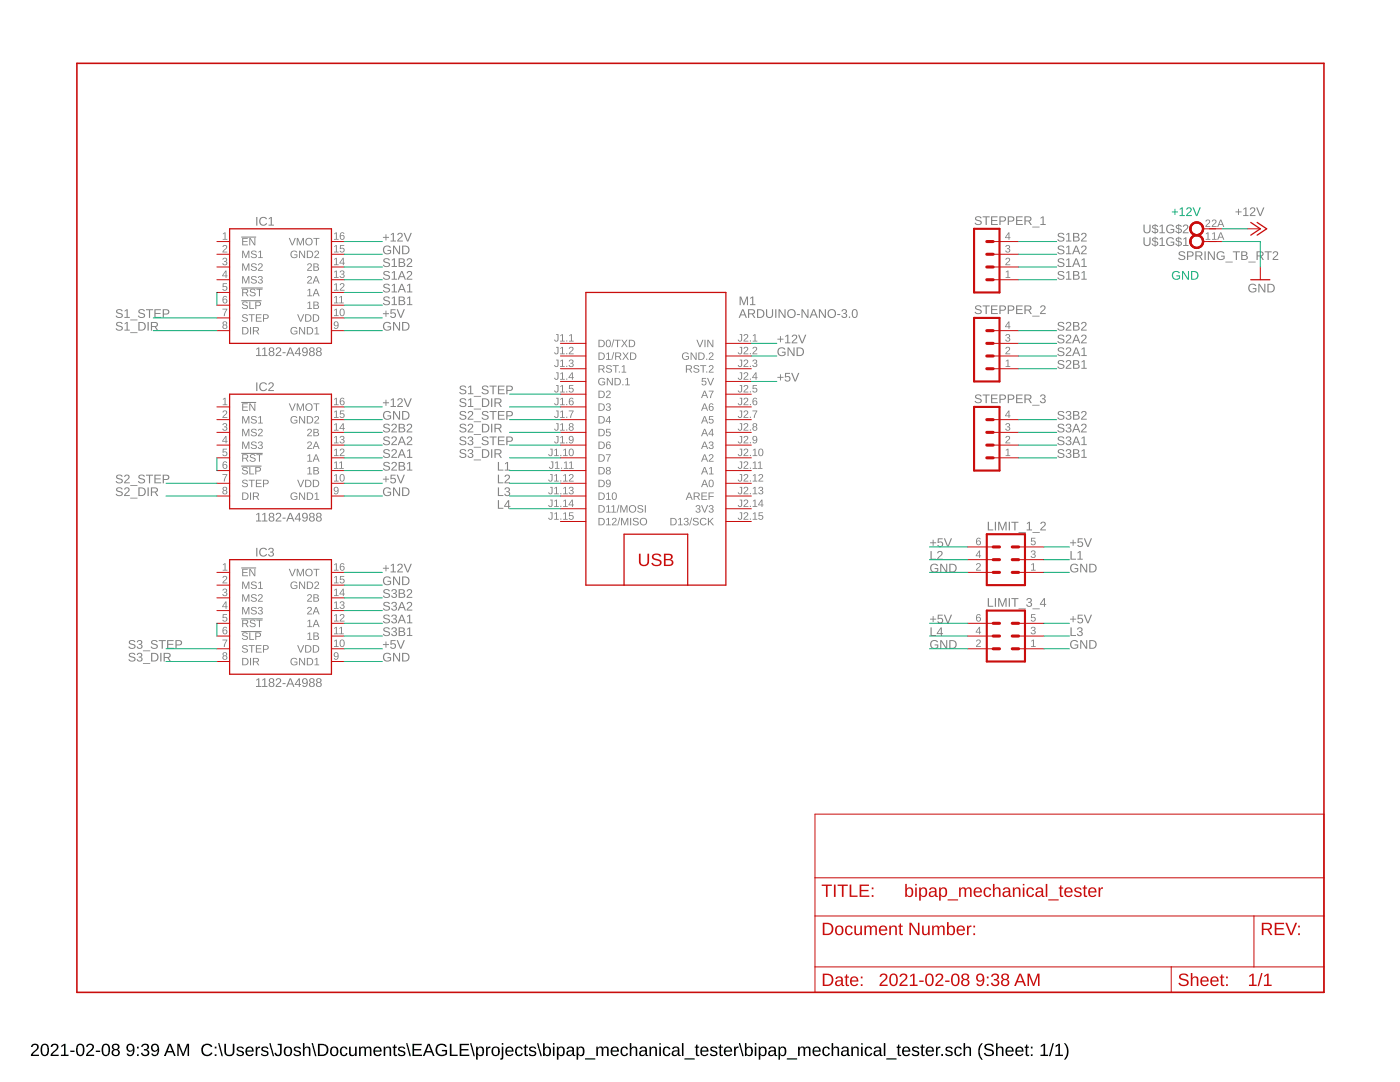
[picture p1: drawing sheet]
<?xml version="1.0" encoding="utf-8"?>
<!DOCTYPE eagle SYSTEM "eagle.dtd">
<!--
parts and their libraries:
diy-modules: Released under the Creative Commons Attribution 4.0 International License: http://creativecommons.org/licenses/by/4.0
-->
<eagle version="9.6.2">
<drawing>
<settings>
<setting alwaysvectorfont="no"/>
<setting verticaltext="up"/>
</settings>
<grid distance="0.1" unitdist="inch" unit="inch" style="lines" multiple="1" display="no" altdistance="0.01" altunitdist="inch" altunit="inch"/>
<schematic xreflabel="%F%N/%S.%C%R" xrefpart="/%S.%C%R">
<libraries>
<library name="frames">
<symbols>
<symbol name="LETTER_L">
<frame x1="0" y1="0" x2="248.92" y2="185.42" columns="12" rows="17" layer="94" border-left="no" border-top="no" border-right="no" border-bottom="no"/>
</symbol>
<symbol name="DOCFIELD">
<wire x1="0" y1="0" x2="71.12" y2="0" width="0.1016" layer="94"/>
<wire x1="101.6" y1="15.24" x2="87.63" y2="15.24" width="0.1016" layer="94"/>
<wire x1="0" y1="0" x2="0" y2="5.08" width="0.1016" layer="94"/>
<wire x1="0" y1="5.08" x2="71.12" y2="5.08" width="0.1016" layer="94"/>
<wire x1="0" y1="5.08" x2="0" y2="15.24" width="0.1016" layer="94"/>
<wire x1="101.6" y1="15.24" x2="101.6" y2="5.08" width="0.1016" layer="94"/>
<wire x1="71.12" y1="5.08" x2="71.12" y2="0" width="0.1016" layer="94"/>
<wire x1="71.12" y1="5.08" x2="87.63" y2="5.08" width="0.1016" layer="94"/>
<wire x1="71.12" y1="0" x2="101.6" y2="0" width="0.1016" layer="94"/>
<wire x1="87.63" y1="15.24" x2="87.63" y2="5.08" width="0.1016" layer="94"/>
<wire x1="87.63" y1="15.24" x2="0" y2="15.24" width="0.1016" layer="94"/>
<wire x1="87.63" y1="5.08" x2="101.6" y2="5.08" width="0.1016" layer="94"/>
<wire x1="101.6" y1="5.08" x2="101.6" y2="0" width="0.1016" layer="94"/>
<wire x1="0" y1="15.24" x2="0" y2="22.86" width="0.1016" layer="94"/>
<wire x1="101.6" y1="35.56" x2="0" y2="35.56" width="0.1016" layer="94"/>
<wire x1="101.6" y1="35.56" x2="101.6" y2="22.86" width="0.1016" layer="94"/>
<wire x1="0" y1="22.86" x2="101.6" y2="22.86" width="0.1016" layer="94"/>
<wire x1="0" y1="22.86" x2="0" y2="35.56" width="0.1016" layer="94"/>
<wire x1="101.6" y1="22.86" x2="101.6" y2="15.24" width="0.1016" layer="94"/>
<text x="1.27" y="1.27" size="2.54" layer="94">Date:</text>
<text x="12.7" y="1.27" size="2.54" layer="94">&gt;LAST_DATE_TIME</text>
<text x="72.39" y="1.27" size="2.54" layer="94">Sheet:</text>
<text x="86.36" y="1.27" size="2.54" layer="94">&gt;SHEET</text>
<text x="88.9" y="11.43" size="2.54" layer="94">REV:</text>
<text x="1.27" y="19.05" size="2.54" layer="94">TITLE:</text>
<text x="1.27" y="11.43" size="2.54" layer="94">Document Number:</text>
<text x="17.78" y="19.05" size="2.54" layer="94">&gt;DRAWING_NAME</text>
</symbol>
</symbols>
<devicesets>
<deviceset name="LETTER_L" prefix="FRAME" uservalue="yes">
<gates>
<gate name="G$1" symbol="LETTER_L" x="0" y="0"/>
<gate name="G$2" symbol="DOCFIELD" x="147.32" y="0" addlevel="must"/>
</gates>
<devices>
<device name="">
<technologies>
<technology name=""/>
</technologies>
</device>
</devices>
</deviceset>
</devicesets>
</library>
<library name="diy-modules">
<symbols>
<symbol name="ARDUINO-NANO-3.0">
<pin name="D0/TXD" x="-20.32" y="17.78" length="middle"/>
<pin name="D1/RXD" x="-20.32" y="15.24" length="middle"/>
<pin name="RST.1" x="-20.32" y="12.7" length="middle"/>
<pin name="GND.1" x="-20.32" y="10.16" length="middle" direction="pwr"/>
<pin name="D2" x="-20.32" y="7.62" length="middle"/>
<pin name="D3" x="-20.32" y="5.08" length="middle"/>
<pin name="D4" x="-20.32" y="2.54" length="middle"/>
<pin name="D5" x="-20.32" y="0" length="middle"/>
<pin name="D6" x="-20.32" y="-2.54" length="middle"/>
<pin name="D7" x="-20.32" y="-5.08" length="middle"/>
<pin name="D8" x="-20.32" y="-7.62" length="middle"/>
<pin name="D9" x="-20.32" y="-10.16" length="middle"/>
<pin name="D10" x="-20.32" y="-12.7" length="middle"/>
<pin name="D11/MOSI" x="-20.32" y="-15.24" length="middle"/>
<pin name="D12/MISO" x="-20.32" y="-17.78" length="middle"/>
<pin name="VIN" x="17.78" y="17.78" length="middle" direction="pwr" rot="R180"/>
<pin name="GND.2" x="17.78" y="15.24" length="middle" direction="pwr" rot="R180"/>
<pin name="RST.2" x="17.78" y="12.7" length="middle" rot="R180"/>
<pin name="5V" x="17.78" y="10.16" length="middle" direction="pwr" rot="R180"/>
<pin name="A7" x="17.78" y="7.62" length="middle" rot="R180"/>
<pin name="A6" x="17.78" y="5.08" length="middle" rot="R180"/>
<pin name="A5" x="17.78" y="2.54" length="middle" rot="R180"/>
<pin name="A4" x="17.78" y="0" length="middle" rot="R180"/>
<pin name="A3" x="17.78" y="-2.54" length="middle" rot="R180"/>
<pin name="A2" x="17.78" y="-5.08" length="middle" rot="R180"/>
<pin name="A1" x="17.78" y="-7.62" length="middle" rot="R180"/>
<pin name="A0" x="17.78" y="-10.16" length="middle" rot="R180"/>
<pin name="AREF" x="17.78" y="-12.7" length="middle" rot="R180"/>
<pin name="3V3" x="17.78" y="-15.24" length="middle" direction="pwr" rot="R180"/>
<pin name="D13/SCK" x="17.78" y="-17.78" length="middle" rot="R180"/>
<wire x1="-15.24" y1="27.94" x2="12.7" y2="27.94" width="0.254" layer="94"/>
<wire x1="12.7" y1="27.94" x2="12.7" y2="-30.48" width="0.254" layer="94"/>
<wire x1="12.7" y1="-30.48" x2="5.08" y2="-30.48" width="0.254" layer="94"/>
<wire x1="5.08" y1="-30.48" x2="-7.62" y2="-30.48" width="0.254" layer="94"/>
<wire x1="-7.62" y1="-30.48" x2="-15.24" y2="-30.48" width="0.254" layer="94"/>
<wire x1="-15.24" y1="-30.48" x2="-15.24" y2="27.94" width="0.254" layer="94"/>
<wire x1="-7.62" y1="-30.48" x2="-7.62" y2="-20.32" width="0.254" layer="94"/>
<wire x1="-7.62" y1="-20.32" x2="5.08" y2="-20.32" width="0.254" layer="94"/>
<wire x1="5.08" y1="-20.32" x2="5.08" y2="-30.48" width="0.254" layer="94"/>
<text x="-1.27" y="-25.4" size="2.54" layer="94" align="center">USB</text>
<text x="15.24" y="25.4" size="1.778" layer="95">&gt;NAME</text>
<text x="15.24" y="22.86" size="1.778" layer="96">&gt;VALUE</text>
</symbol>
</symbols>
<devicesets>
<deviceset name="ARDUINO-NANO-3.0" prefix="M">
<gates>
<gate name="G$1" symbol="ARDUINO-NANO-3.0" x="0" y="0"/>
</gates>
<devices>
<device name="" package="ARDUINO-NANO-3.0">
<connects>
<connect gate="G$1" pin="3V3" pad="J2.14"/>
<connect gate="G$1" pin="5V" pad="J2.4"/>
<connect gate="G$1" pin="A0" pad="J2.12"/>
<connect gate="G$1" pin="A1" pad="J2.11"/>
<connect gate="G$1" pin="A2" pad="J2.10"/>
<connect gate="G$1" pin="A3" pad="J2.9"/>
<connect gate="G$1" pin="A4" pad="J2.8"/>
<connect gate="G$1" pin="A5" pad="J2.7"/>
<connect gate="G$1" pin="A6" pad="J2.6"/>
<connect gate="G$1" pin="A7" pad="J2.5"/>
<connect gate="G$1" pin="AREF" pad="J2.13"/>
<connect gate="G$1" pin="D0/TXD" pad="J1.1"/>
<connect gate="G$1" pin="D1/RXD" pad="J1.2"/>
<connect gate="G$1" pin="D10" pad="J1.13"/>
<connect gate="G$1" pin="D11/MOSI" pad="J1.14"/>
<connect gate="G$1" pin="D12/MISO" pad="J1.15"/>
<connect gate="G$1" pin="D13/SCK" pad="J2.15"/>
<connect gate="G$1" pin="D2" pad="J1.5"/>
<connect gate="G$1" pin="D3" pad="J1.6"/>
<connect gate="G$1" pin="D4" pad="J1.7"/>
<connect gate="G$1" pin="D5" pad="J1.8"/>
<connect gate="G$1" pin="D6" pad="J1.9"/>
<connect gate="G$1" pin="D7" pad="J1.10"/>
<connect gate="G$1" pin="D8" pad="J1.11"/>
<connect gate="G$1" pin="D9" pad="J1.12"/>
<connect gate="G$1" pin="GND.1" pad="J1.4"/>
<connect gate="G$1" pin="GND.2" pad="J2.2"/>
<connect gate="G$1" pin="RST.1" pad="J1.3"/>
<connect gate="G$1" pin="RST.2" pad="J2.3"/>
<connect gate="G$1" pin="VIN" pad="J2.1"/>
</connects>
<technologies>
<technology name=""/>
</technologies>
</device>
</devices>
</deviceset>
</devicesets>
</library>
<library name="pololu-stepper-driver">
<symbols>
<symbol name="A4988">
<pin name="!EN" x="-12.7" y="7.62" length="short" direction="pas"/>
<pin name="MS1" x="-12.7" y="5.08" length="short" direction="pas"/>
<pin name="MS2" x="-12.7" y="2.54" length="short" direction="pas"/>
<pin name="MS3" x="-12.7" y="0" length="short" direction="pas"/>
<pin name="!RST" x="-12.7" y="-2.54" length="short" direction="pas"/>
<pin name="!SLP" x="-12.7" y="-5.08" length="short" direction="pas"/>
<pin name="STEP" x="-12.7" y="-7.62" length="short" direction="in"/>
<pin name="DIR" x="-12.7" y="-10.16" length="short" direction="in"/>
<pin name="GND1" x="12.7" y="-10.16" length="short" direction="pwr" rot="R180"/>
<pin name="VDD" x="12.7" y="-7.62" length="short" direction="pwr" rot="R180"/>
<pin name="1B" x="12.7" y="-5.08" length="short" direction="out" rot="R180"/>
<pin name="1A" x="12.7" y="-2.54" length="short" direction="out" rot="R180"/>
<pin name="2A" x="12.7" y="0" length="short" direction="out" rot="R180"/>
<pin name="2B" x="12.7" y="2.54" length="short" direction="out" rot="R180"/>
<pin name="GND2" x="12.7" y="5.08" length="short" direction="pwr" rot="R180"/>
<pin name="VMOT" x="12.7" y="7.62" length="short" direction="pwr" rot="R180"/>
<wire x1="-10.16" y1="10.16" x2="10.16" y2="10.16" width="0.254" layer="94"/>
<wire x1="10.16" y1="10.16" x2="10.16" y2="-12.7" width="0.254" layer="94"/>
<wire x1="10.16" y1="-12.7" x2="-10.16" y2="-12.7" width="0.254" layer="94"/>
<wire x1="-10.16" y1="-12.7" x2="-10.16" y2="10.16" width="0.254" layer="94"/>
<text x="-5.08" y="10.795" size="1.778" layer="95">&gt;NAME</text>
<text x="-5.08" y="-15.24" size="1.778" layer="96">&gt;VALUE</text>
</symbol>
</symbols>
<devicesets>
<deviceset name="1182-A4988" prefix="IC">
<gates>
<gate name="G$1" symbol="A4988" x="0" y="0"/>
</gates>
<devices>
<device name="" package="A4988">
<connects>
<connect gate="G$1" pin="!EN" pad="1"/>
<connect gate="G$1" pin="!RST" pad="5"/>
<connect gate="G$1" pin="!SLP" pad="6"/>
<connect gate="G$1" pin="1A" pad="12"/>
<connect gate="G$1" pin="1B" pad="11"/>
<connect gate="G$1" pin="2A" pad="13"/>
<connect gate="G$1" pin="2B" pad="14"/>
<connect gate="G$1" pin="DIR" pad="8"/>
<connect gate="G$1" pin="GND1" pad="9"/>
<connect gate="G$1" pin="GND2" pad="15"/>
<connect gate="G$1" pin="MS1" pad="2"/>
<connect gate="G$1" pin="MS2" pad="3"/>
<connect gate="G$1" pin="MS3" pad="4"/>
<connect gate="G$1" pin="STEP" pad="7"/>
<connect gate="G$1" pin="VDD" pad="10"/>
<connect gate="G$1" pin="VMOT" pad="16"/>
</connects>
<technologies>
<technology name=""/>
</technologies>
</device>
</devices>
</deviceset>
</devicesets>
</library>
<library name="con-lstb">
<symbols>
<symbol name="MA04-1">
<wire x1="3.81" y1="-7.62" x2="-1.27" y2="-7.62" width="0.4064" layer="94"/>
<wire x1="1.27" y1="0" x2="2.54" y2="0" width="0.6096" layer="94"/>
<wire x1="1.27" y1="-2.54" x2="2.54" y2="-2.54" width="0.6096" layer="94"/>
<wire x1="1.27" y1="-5.08" x2="2.54" y2="-5.08" width="0.6096" layer="94"/>
<wire x1="-1.27" y1="5.08" x2="-1.27" y2="-7.62" width="0.4064" layer="94"/>
<wire x1="3.81" y1="-7.62" x2="3.81" y2="5.08" width="0.4064" layer="94"/>
<wire x1="-1.27" y1="5.08" x2="3.81" y2="5.08" width="0.4064" layer="94"/>
<wire x1="1.27" y1="2.54" x2="2.54" y2="2.54" width="0.6096" layer="94"/>
<text x="-1.27" y="-10.16" size="1.778" layer="96">&gt;VALUE</text>
<text x="-1.27" y="5.842" size="1.778" layer="95">&gt;NAME</text>
<pin name="1" x="7.62" y="-5.08" visible="pad" length="middle" direction="pas" swaplevel="1" rot="R180"/>
<pin name="2" x="7.62" y="-2.54" visible="pad" length="middle" direction="pas" swaplevel="1" rot="R180"/>
<pin name="3" x="7.62" y="0" visible="pad" length="middle" direction="pas" swaplevel="1" rot="R180"/>
<pin name="4" x="7.62" y="2.54" visible="pad" length="middle" direction="pas" swaplevel="1" rot="R180"/>
</symbol>
<symbol name="MA03-2">
<wire x1="3.81" y1="-5.08" x2="-3.81" y2="-5.08" width="0.4064" layer="94"/>
<wire x1="-3.81" y1="5.08" x2="-3.81" y2="-5.08" width="0.4064" layer="94"/>
<wire x1="3.81" y1="-5.08" x2="3.81" y2="5.08" width="0.4064" layer="94"/>
<wire x1="-3.81" y1="5.08" x2="3.81" y2="5.08" width="0.4064" layer="94"/>
<wire x1="1.27" y1="2.54" x2="2.54" y2="2.54" width="0.6096" layer="94"/>
<wire x1="1.27" y1="0" x2="2.54" y2="0" width="0.6096" layer="94"/>
<wire x1="1.27" y1="-2.54" x2="2.54" y2="-2.54" width="0.6096" layer="94"/>
<wire x1="-2.54" y1="2.54" x2="-1.27" y2="2.54" width="0.6096" layer="94"/>
<wire x1="-2.54" y1="0" x2="-1.27" y2="0" width="0.6096" layer="94"/>
<wire x1="-2.54" y1="-2.54" x2="-1.27" y2="-2.54" width="0.6096" layer="94"/>
<text x="-3.81" y="-7.62" size="1.778" layer="96">&gt;VALUE</text>
<text x="-3.81" y="5.842" size="1.778" layer="95">&gt;NAME</text>
<pin name="1" x="7.62" y="-2.54" visible="pad" length="middle" direction="pas" swaplevel="1" rot="R180"/>
<pin name="3" x="7.62" y="0" visible="pad" length="middle" direction="pas" swaplevel="1" rot="R180"/>
<pin name="5" x="7.62" y="2.54" visible="pad" length="middle" direction="pas" swaplevel="1" rot="R180"/>
<pin name="2" x="-7.62" y="-2.54" visible="pad" length="middle" direction="pas" swaplevel="1"/>
<pin name="4" x="-7.62" y="0" visible="pad" length="middle" direction="pas" swaplevel="1"/>
<pin name="6" x="-7.62" y="2.54" visible="pad" length="middle" direction="pas" swaplevel="1"/>
</symbol>
</symbols>
<devicesets>
<deviceset name="MA04-1" prefix="SV" uservalue="yes">
<gates>
<gate name="1" symbol="MA04-1" x="0" y="0"/>
</gates>
<devices>
<device name="" package="MA04-1">
<connects>
<connect gate="1" pin="1" pad="1"/>
<connect gate="1" pin="2" pad="2"/>
<connect gate="1" pin="3" pad="3"/>
<connect gate="1" pin="4" pad="4"/>
</connects>
<package3dinstances>
<package3dinstance package3d_urn="urn:adsk.eagle:package:8337/1"/>
</package3dinstances>
<technologies>
<technology name="">
<attribute name="MF" value="" constant="no"/>
<attribute name="MPN" value="" constant="no"/>
<attribute name="OC_FARNELL" value="unknown" constant="no"/>
<attribute name="OC_NEWARK" value="unknown" constant="no"/>
<attribute name="POPULARITY" value="41" constant="no"/>
</technology>
</technologies>
</device>
</devices>
</deviceset>
<deviceset name="MA03-2" prefix="SV" uservalue="yes">
<gates>
<gate name="1" symbol="MA03-2" x="0" y="0"/>
</gates>
<devices>
<device name="" package="MA03-2">
<connects>
<connect gate="1" pin="1" pad="1"/>
<connect gate="1" pin="2" pad="2"/>
<connect gate="1" pin="3" pad="3"/>
<connect gate="1" pin="4" pad="4"/>
<connect gate="1" pin="5" pad="5"/>
<connect gate="1" pin="6" pad="6"/>
</connects>
<package3dinstances>
<package3dinstance package3d_urn="urn:adsk.eagle:package:8334/1"/>
</package3dinstances>
<technologies>
<technology name="">
<attribute name="MF" value="" constant="no"/>
<attribute name="MPN" value="" constant="no"/>
<attribute name="OC_FARNELL" value="unknown" constant="no"/>
<attribute name="OC_NEWARK" value="unknown" constant="no"/>
<attribute name="POPULARITY" value="15" constant="no"/>
</technology>
</technologies>
</device>
</devices>
</deviceset>
</devicesets>
</library>
<library name="supply1">
<symbols>
<symbol name="+12V">
<wire x1="1.27" y1="-1.905" x2="0" y2="0" width="0.254" layer="94"/>
<wire x1="0" y1="0" x2="-1.27" y2="-1.905" width="0.254" layer="94"/>
<wire x1="1.27" y1="-0.635" x2="0" y2="1.27" width="0.254" layer="94"/>
<wire x1="0" y1="1.27" x2="-1.27" y2="-0.635" width="0.254" layer="94"/>
<text x="-2.54" y="-5.08" size="1.778" layer="96" rot="R90">&gt;VALUE</text>
<pin name="+12V" x="0" y="-2.54" visible="off" length="short" direction="sup" rot="R90"/>
</symbol>
<symbol name="GND">
<wire x1="-1.905" y1="0" x2="1.905" y2="0" width="0.254" layer="94"/>
<text x="-2.54" y="-2.54" size="1.778" layer="96">&gt;VALUE</text>
<pin name="GND" x="0" y="2.54" visible="off" length="short" direction="sup" rot="R270"/>
</symbol>
</symbols>
<devicesets>
<deviceset name="+12V" prefix="P+">
<gates>
<gate name="1" symbol="+12V" x="0" y="0"/>
</gates>
<devices>
<device name="">
<technologies>
<technology name=""/>
</technologies>
</device>
</devices>
</deviceset>
<deviceset name="GND" prefix="GND">
<gates>
<gate name="1" symbol="GND" x="0" y="0"/>
</gates>
<devices>
<device name="">
<technologies>
<technology name=""/>
</technologies>
</device>
</devices>
</deviceset>
</devicesets>
</library>
<library name="srg">
<symbols>
<symbol name="KL2V">
<circle x="0" y="0" radius="1.27" width="0.254" layer="94"/>
<circle x="0" y="0" radius="1.27" width="0.254" layer="94"/>
<text x="-1.524" y="0.889" size="1.778" layer="95" rot="R180">&gt;NAME</text>
<text x="-3.81" y="-3.683" size="1.778" layer="96">&gt;VALUE</text>
<pin name="1" x="3.81" y="0" visible="pad" length="short" direction="pas" swaplevel="1" rot="R180"/>
<pin name="2" x="5.08" y="0" visible="pad" length="short" direction="pas" swaplevel="1" rot="R180"/>
</symbol>
<symbol name="KL2">
<circle x="0" y="0" radius="1.27" width="0.254" layer="94"/>
<circle x="0" y="0" radius="1.27" width="0.254" layer="94"/>
<text x="-1.524" y="0.889" size="1.778" layer="95" rot="R180">&gt;NAME</text>
<pin name="1" x="3.81" y="0" visible="pad" length="short" direction="pas" swaplevel="1" rot="R180"/>
<pin name="2" x="5.08" y="0" visible="pad" length="short" direction="pas" swaplevel="1" rot="R180"/>
</symbol>
</symbols>
<devicesets>
<deviceset name="SPRING_TB_RT2">
<gates>
<gate name="G$1" symbol="KL2V" x="0" y="0" addlevel="always"/>
<gate name="G$2" symbol="KL2" x="0" y="2.54" addlevel="always"/>
</gates>
<devices>
<device name="" package="SPRING_TB_RT2">
<connects>
<connect gate="G$1" pin="1" pad="1"/>
<connect gate="G$1" pin="2" pad="1A"/>
<connect gate="G$2" pin="1" pad="2"/>
<connect gate="G$2" pin="2" pad="2A"/>
</connects>
<technologies>
<technology name=""/>
</technologies>
</device>
</devices>
</deviceset>
</devicesets>
</library>
</libraries>
<attributes>
</attributes>
<variantdefs>
</variantdefs>
<classes>
<class number="0" name="default" width="0" drill="0">
</class>
</classes>
<parts>
<part name="FRAME1" library="frames" deviceset="LETTER_L" device=""/>
<part name="M1" library="diy-modules" deviceset="ARDUINO-NANO-3.0" device=""/>
<part name="IC1" library="pololu-stepper-driver" deviceset="1182-A4988" device=""/>
<part name="IC2" library="pololu-stepper-driver" deviceset="1182-A4988" device=""/>
<part name="IC3" library="pololu-stepper-driver" deviceset="1182-A4988" device=""/>
<part name="STEPPER_1" library="con-lstb" deviceset="MA04-1" device="" package3d_urn="urn:adsk.eagle:package:8337/1"/>
<part name="STEPPER_2" library="con-lstb" deviceset="MA04-1" device="" package3d_urn="urn:adsk.eagle:package:8337/1"/>
<part name="STEPPER_3" library="con-lstb" deviceset="MA04-1" device="" package3d_urn="urn:adsk.eagle:package:8337/1"/>
<part name="LIMIT_1_2" library="con-lstb" deviceset="MA03-2" device="" package3d_urn="urn:adsk.eagle:package:8334/1"/>
<part name="LIMIT_3_4" library="con-lstb" deviceset="MA03-2" device="" package3d_urn="urn:adsk.eagle:package:8334/1"/>
<part name="P+1" library="supply1" deviceset="+12V" device=""/>
<part name="GND1" library="supply1" deviceset="GND" device=""/>
<part name="U$1" library="srg" deviceset="SPRING_TB_RT2" device=""/>
</parts>
<sheets>
<sheet>
<plain>
<text x="200.66" y="154.94" size="1.778" layer="91">+12V</text>
<text x="200.66" y="142.24" size="1.778" layer="91">GND</text>
</plain>
<instances>
<instance part="FRAME1" gate="G$1" x="-17.78" y="0" smashed="yes"/>
<instance part="FRAME1" gate="G$2" x="129.54" y="0" smashed="yes">
<attribute name="LAST_DATE_TIME" x="142.24" y="1.27" size="2.54" layer="94"/>
<attribute name="SHEET" x="215.9" y="1.27" size="2.54" layer="94"/>
<attribute name="DRAWING_NAME" x="147.32" y="19.05" size="2.54" layer="94"/>
</instance>
<instance part="M1" gate="G$1" x="99.06" y="111.76" smashed="yes">
<attribute name="NAME" x="114.3" y="137.16" size="1.778" layer="95"/>
<attribute name="VALUE" x="114.3" y="134.62" size="1.778" layer="96"/>
</instance>
<instance part="IC1" gate="G$1" x="22.86" y="142.24" smashed="yes">
<attribute name="NAME" x="17.78" y="153.035" size="1.778" layer="95"/>
<attribute name="VALUE" x="17.78" y="127" size="1.778" layer="96"/>
</instance>
<instance part="IC2" gate="G$1" x="22.86" y="109.22" smashed="yes">
<attribute name="NAME" x="17.78" y="120.015" size="1.778" layer="95"/>
<attribute name="VALUE" x="17.78" y="93.98" size="1.778" layer="96"/>
</instance>
<instance part="IC3" gate="G$1" x="22.86" y="76.2" smashed="yes">
<attribute name="NAME" x="17.78" y="86.995" size="1.778" layer="95"/>
<attribute name="VALUE" x="17.78" y="60.96" size="1.778" layer="96"/>
</instance>
<instance part="STEPPER_1" gate="1" x="162.56" y="147.32" smashed="yes">
<attribute name="VALUE" x="161.29" y="137.16" size="1.778" layer="96"/>
<attribute name="NAME" x="161.29" y="153.162" size="1.778" layer="95"/>
</instance>
<instance part="STEPPER_2" gate="1" x="162.56" y="129.54" smashed="yes">
<attribute name="VALUE" x="161.29" y="119.38" size="1.778" layer="96"/>
<attribute name="NAME" x="161.29" y="135.382" size="1.778" layer="95"/>
</instance>
<instance part="STEPPER_3" gate="1" x="162.56" y="111.76" smashed="yes">
<attribute name="VALUE" x="161.29" y="101.6" size="1.778" layer="96"/>
<attribute name="NAME" x="161.29" y="117.602" size="1.778" layer="95"/>
</instance>
<instance part="LIMIT_1_2" gate="1" x="167.64" y="86.36" smashed="yes">
<attribute name="VALUE" x="163.83" y="78.74" size="1.778" layer="96"/>
<attribute name="NAME" x="163.83" y="92.202" size="1.778" layer="95"/>
</instance>
<instance part="LIMIT_3_4" gate="1" x="167.64" y="71.12" smashed="yes">
<attribute name="VALUE" x="163.83" y="63.5" size="1.778" layer="96"/>
<attribute name="NAME" x="163.83" y="76.962" size="1.778" layer="95"/>
</instance>
<instance part="P+1" gate="1" x="218.44" y="152.4" smashed="yes" rot="R270">
<attribute name="VALUE" x="213.36" y="154.94" size="1.778" layer="96"/>
</instance>
<instance part="GND1" gate="1" x="218.44" y="142.24" smashed="yes">
<attribute name="VALUE" x="215.9" y="139.7" size="1.778" layer="96"/>
</instance>
<instance part="U$1" gate="G$1" x="205.74" y="149.86" smashed="yes">
<attribute name="NAME" x="204.216" y="150.749" size="1.778" layer="95" rot="R180"/>
<attribute name="VALUE" x="201.93" y="146.177" size="1.778" layer="96"/>
</instance>
<instance part="U$1" gate="G$2" x="205.74" y="152.4" smashed="yes">
<attribute name="NAME" x="204.216" y="153.289" size="1.778" layer="95" rot="R180"/>
</instance>
</instances>
<busses>
</busses>
<nets>
<net name="GND" class="0">
<segment>
<pinref part="M1" gate="G$1" pin="GND.2"/>
<wire x1="116.84" y1="127" x2="121.92" y2="127" width="0.1524" layer="91"/>
<label x="121.92" y="127" size="1.778" layer="95"/>
</segment>
<segment>
<pinref part="IC1" gate="G$1" pin="GND2"/>
<wire x1="35.56" y1="147.32" x2="43.18" y2="147.32" width="0.1524" layer="91"/>
<label x="43.18" y="147.32" size="1.778" layer="95"/>
</segment>
<segment>
<pinref part="IC2" gate="G$1" pin="GND2"/>
<wire x1="35.56" y1="114.3" x2="43.18" y2="114.3" width="0.1524" layer="91"/>
<label x="43.18" y="114.3" size="1.778" layer="95"/>
</segment>
<segment>
<pinref part="IC3" gate="G$1" pin="GND2"/>
<wire x1="35.56" y1="81.28" x2="43.18" y2="81.28" width="0.1524" layer="91"/>
<label x="43.18" y="81.28" size="1.778" layer="95"/>
</segment>
<segment>
<pinref part="IC1" gate="G$1" pin="GND1"/>
<wire x1="35.56" y1="132.08" x2="43.18" y2="132.08" width="0.1524" layer="91"/>
<label x="43.18" y="132.08" size="1.778" layer="95"/>
</segment>
<segment>
<pinref part="IC2" gate="G$1" pin="GND1"/>
<wire x1="35.56" y1="99.06" x2="43.18" y2="99.06" width="0.1524" layer="91"/>
<label x="43.18" y="99.06" size="1.778" layer="95"/>
</segment>
<segment>
<pinref part="IC3" gate="G$1" pin="GND1"/>
<wire x1="35.56" y1="66.04" x2="43.18" y2="66.04" width="0.1524" layer="91"/>
<label x="43.18" y="66.04" size="1.778" layer="95"/>
</segment>
<segment>
<pinref part="LIMIT_1_2" gate="1" pin="1"/>
<wire x1="175.26" y1="83.82" x2="180.34" y2="83.82" width="0.1524" layer="91"/>
<label x="180.34" y="83.82" size="1.778" layer="95"/>
</segment>
<segment>
<pinref part="LIMIT_3_4" gate="1" pin="1"/>
<wire x1="175.26" y1="68.58" x2="180.34" y2="68.58" width="0.1524" layer="91"/>
<label x="180.34" y="68.58" size="1.778" layer="95"/>
</segment>
<segment>
<pinref part="LIMIT_3_4" gate="1" pin="2"/>
<wire x1="160.02" y1="68.58" x2="152.4" y2="68.58" width="0.1524" layer="91"/>
<label x="152.4" y="68.58" size="1.778" layer="95"/>
</segment>
<segment>
<pinref part="LIMIT_1_2" gate="1" pin="2"/>
<wire x1="160.02" y1="83.82" x2="152.4" y2="83.82" width="0.1524" layer="91"/>
<label x="152.4" y="83.82" size="1.778" layer="95"/>
</segment>
<segment>
<pinref part="U$1" gate="G$1" pin="2"/>
<pinref part="GND1" gate="1" pin="GND"/>
<wire x1="210.82" y1="149.86" x2="218.44" y2="149.86" width="0.1524" layer="91"/>
<wire x1="218.44" y1="149.86" x2="218.44" y2="144.78" width="0.1524" layer="91"/>
</segment>
</net>
<net name="+12V" class="0">
<segment>
<pinref part="M1" gate="G$1" pin="VIN"/>
<wire x1="116.84" y1="129.54" x2="121.92" y2="129.54" width="0.1524" layer="91"/>
<label x="121.92" y="129.54" size="1.778" layer="95"/>
</segment>
<segment>
<pinref part="IC1" gate="G$1" pin="VMOT"/>
<wire x1="35.56" y1="149.86" x2="43.18" y2="149.86" width="0.1524" layer="91"/>
<label x="43.18" y="149.86" size="1.778" layer="95"/>
</segment>
<segment>
<pinref part="IC2" gate="G$1" pin="VMOT"/>
<wire x1="35.56" y1="116.84" x2="43.18" y2="116.84" width="0.1524" layer="91"/>
<label x="43.18" y="116.84" size="1.778" layer="95"/>
</segment>
<segment>
<pinref part="IC3" gate="G$1" pin="VMOT"/>
<wire x1="35.56" y1="83.82" x2="43.18" y2="83.82" width="0.1524" layer="91"/>
<label x="43.18" y="83.82" size="1.778" layer="95"/>
</segment>
<segment>
<pinref part="U$1" gate="G$2" pin="2"/>
<wire x1="210.82" y1="152.4" x2="215.9" y2="152.4" width="0.1524" layer="91"/>
<pinref part="P+1" gate="1" pin="+12V"/>
</segment>
</net>
<net name="+5V" class="0">
<segment>
<pinref part="M1" gate="G$1" pin="5V"/>
<wire x1="116.84" y1="121.92" x2="121.92" y2="121.92" width="0.1524" layer="91"/>
<label x="121.92" y="121.92" size="1.778" layer="95"/>
</segment>
<segment>
<pinref part="IC1" gate="G$1" pin="VDD"/>
<wire x1="35.56" y1="134.62" x2="43.18" y2="134.62" width="0.1524" layer="91"/>
<label x="43.18" y="134.62" size="1.778" layer="95"/>
</segment>
<segment>
<pinref part="IC2" gate="G$1" pin="VDD"/>
<wire x1="35.56" y1="101.6" x2="43.18" y2="101.6" width="0.1524" layer="91"/>
<label x="43.18" y="101.6" size="1.778" layer="95"/>
</segment>
<segment>
<pinref part="IC3" gate="G$1" pin="VDD"/>
<wire x1="35.56" y1="68.58" x2="43.18" y2="68.58" width="0.1524" layer="91"/>
<label x="43.18" y="68.58" size="1.778" layer="95"/>
</segment>
<segment>
<pinref part="LIMIT_1_2" gate="1" pin="5"/>
<wire x1="175.26" y1="88.9" x2="180.34" y2="88.9" width="0.1524" layer="91"/>
<label x="180.34" y="88.9" size="1.778" layer="95"/>
</segment>
<segment>
<pinref part="LIMIT_3_4" gate="1" pin="5"/>
<wire x1="175.26" y1="73.66" x2="180.34" y2="73.66" width="0.1524" layer="91"/>
<label x="180.34" y="73.66" size="1.778" layer="95"/>
</segment>
<segment>
<pinref part="LIMIT_1_2" gate="1" pin="6"/>
<wire x1="160.02" y1="88.9" x2="152.4" y2="88.9" width="0.1524" layer="91"/>
<label x="152.4" y="88.9" size="1.778" layer="95"/>
</segment>
<segment>
<pinref part="LIMIT_3_4" gate="1" pin="6"/>
<wire x1="160.02" y1="73.66" x2="152.4" y2="73.66" width="0.1524" layer="91"/>
<label x="152.4" y="73.66" size="1.778" layer="95"/>
</segment>
</net>
<net name="N$1" class="0">
<segment>
<pinref part="IC1" gate="G$1" pin="!RST"/>
<pinref part="IC1" gate="G$1" pin="!SLP"/>
<wire x1="10.16" y1="139.7" x2="10.16" y2="137.16" width="0.1524" layer="91"/>
</segment>
</net>
<net name="N$2" class="0">
<segment>
<pinref part="IC2" gate="G$1" pin="!RST"/>
<pinref part="IC2" gate="G$1" pin="!SLP"/>
<wire x1="10.16" y1="106.68" x2="10.16" y2="104.14" width="0.1524" layer="91"/>
</segment>
</net>
<net name="N$3" class="0">
<segment>
<pinref part="IC3" gate="G$1" pin="!RST"/>
<pinref part="IC3" gate="G$1" pin="!SLP"/>
<wire x1="10.16" y1="73.66" x2="10.16" y2="71.12" width="0.1524" layer="91"/>
</segment>
</net>
<net name="S1_STEP" class="0">
<segment>
<pinref part="IC1" gate="G$1" pin="STEP"/>
<wire x1="10.16" y1="134.62" x2="-2.54" y2="134.62" width="0.1524" layer="91"/>
<label x="-10.16" y="134.62" size="1.778" layer="95"/>
</segment>
<segment>
<pinref part="M1" gate="G$1" pin="D2"/>
<wire x1="78.74" y1="119.38" x2="68.58" y2="119.38" width="0.1524" layer="91"/>
<label x="58.42" y="119.38" size="1.778" layer="95"/>
</segment>
</net>
<net name="S1_DIR" class="0">
<segment>
<pinref part="IC1" gate="G$1" pin="DIR"/>
<wire x1="10.16" y1="132.08" x2="-2.54" y2="132.08" width="0.1524" layer="91"/>
<label x="-10.16" y="132.08" size="1.778" layer="95"/>
</segment>
<segment>
<pinref part="M1" gate="G$1" pin="D3"/>
<wire x1="78.74" y1="116.84" x2="68.58" y2="116.84" width="0.1524" layer="91"/>
<label x="58.42" y="116.84" size="1.778" layer="95"/>
</segment>
</net>
<net name="S2_STEP" class="0">
<segment>
<pinref part="IC2" gate="G$1" pin="STEP"/>
<wire x1="10.16" y1="101.6" x2="0" y2="101.6" width="0.1524" layer="91"/>
<label x="-10.16" y="101.6" size="1.778" layer="95"/>
</segment>
<segment>
<pinref part="M1" gate="G$1" pin="D4"/>
<wire x1="78.74" y1="114.3" x2="68.58" y2="114.3" width="0.1524" layer="91"/>
<label x="58.42" y="114.3" size="1.778" layer="95"/>
</segment>
</net>
<net name="S2_DIR" class="0">
<segment>
<pinref part="IC2" gate="G$1" pin="DIR"/>
<wire x1="10.16" y1="99.06" x2="0" y2="99.06" width="0.1524" layer="91"/>
<label x="-10.16" y="99.06" size="1.778" layer="95"/>
</segment>
<segment>
<pinref part="M1" gate="G$1" pin="D5"/>
<wire x1="78.74" y1="111.76" x2="68.58" y2="111.76" width="0.1524" layer="91"/>
<label x="58.42" y="111.76" size="1.778" layer="95"/>
</segment>
</net>
<net name="S3_STEP" class="0">
<segment>
<pinref part="IC3" gate="G$1" pin="STEP"/>
<wire x1="10.16" y1="68.58" x2="0" y2="68.58" width="0.1524" layer="91"/>
<label x="-7.62" y="68.58" size="1.778" layer="95"/>
</segment>
<segment>
<pinref part="M1" gate="G$1" pin="D6"/>
<wire x1="78.74" y1="109.22" x2="68.58" y2="109.22" width="0.1524" layer="91"/>
<label x="58.42" y="109.22" size="1.778" layer="95"/>
</segment>
</net>
<net name="S3_DIR" class="0">
<segment>
<pinref part="IC3" gate="G$1" pin="DIR"/>
<wire x1="10.16" y1="66.04" x2="0" y2="66.04" width="0.1524" layer="91"/>
<label x="-7.62" y="66.04" size="1.778" layer="95"/>
</segment>
<segment>
<pinref part="M1" gate="G$1" pin="D7"/>
<wire x1="78.74" y1="106.68" x2="68.58" y2="106.68" width="0.1524" layer="91"/>
<label x="58.42" y="106.68" size="1.778" layer="95"/>
</segment>
</net>
<net name="S1B2" class="0">
<segment>
<pinref part="IC1" gate="G$1" pin="2B"/>
<wire x1="35.56" y1="144.78" x2="43.18" y2="144.78" width="0.1524" layer="91"/>
<label x="43.18" y="144.78" size="1.778" layer="95"/>
</segment>
<segment>
<pinref part="STEPPER_1" gate="1" pin="4"/>
<wire x1="170.18" y1="149.86" x2="177.8" y2="149.86" width="0.1524" layer="91"/>
<label x="177.8" y="149.86" size="1.778" layer="95"/>
</segment>
</net>
<net name="S1A2" class="0">
<segment>
<pinref part="IC1" gate="G$1" pin="2A"/>
<wire x1="35.56" y1="142.24" x2="43.18" y2="142.24" width="0.1524" layer="91"/>
<label x="43.18" y="142.24" size="1.778" layer="95"/>
</segment>
<segment>
<pinref part="STEPPER_1" gate="1" pin="3"/>
<wire x1="170.18" y1="147.32" x2="177.8" y2="147.32" width="0.1524" layer="91"/>
<label x="177.8" y="147.32" size="1.778" layer="95"/>
</segment>
</net>
<net name="S1A1" class="0">
<segment>
<pinref part="IC1" gate="G$1" pin="1A"/>
<wire x1="35.56" y1="139.7" x2="43.18" y2="139.7" width="0.1524" layer="91"/>
<label x="43.18" y="139.7" size="1.778" layer="95"/>
</segment>
<segment>
<pinref part="STEPPER_1" gate="1" pin="2"/>
<wire x1="170.18" y1="144.78" x2="177.8" y2="144.78" width="0.1524" layer="91"/>
<label x="177.8" y="144.78" size="1.778" layer="95"/>
</segment>
</net>
<net name="S1B1" class="0">
<segment>
<pinref part="IC1" gate="G$1" pin="1B"/>
<wire x1="35.56" y1="137.16" x2="43.18" y2="137.16" width="0.1524" layer="91"/>
<label x="43.18" y="137.16" size="1.778" layer="95"/>
</segment>
<segment>
<pinref part="STEPPER_1" gate="1" pin="1"/>
<wire x1="170.18" y1="142.24" x2="177.8" y2="142.24" width="0.1524" layer="91"/>
<label x="177.8" y="142.24" size="1.778" layer="95"/>
</segment>
</net>
<net name="S2B2" class="0">
<segment>
<pinref part="IC2" gate="G$1" pin="2B"/>
<wire x1="35.56" y1="111.76" x2="43.18" y2="111.76" width="0.1524" layer="91"/>
<label x="43.18" y="111.76" size="1.778" layer="95"/>
</segment>
<segment>
<pinref part="STEPPER_2" gate="1" pin="4"/>
<wire x1="170.18" y1="132.08" x2="177.8" y2="132.08" width="0.1524" layer="91"/>
<label x="177.8" y="132.08" size="1.778" layer="95"/>
</segment>
</net>
<net name="S2A2" class="0">
<segment>
<pinref part="IC2" gate="G$1" pin="2A"/>
<wire x1="35.56" y1="109.22" x2="43.18" y2="109.22" width="0.1524" layer="91"/>
<label x="43.18" y="109.22" size="1.778" layer="95"/>
</segment>
<segment>
<pinref part="STEPPER_2" gate="1" pin="3"/>
<wire x1="170.18" y1="129.54" x2="177.8" y2="129.54" width="0.1524" layer="91"/>
<label x="177.8" y="129.54" size="1.778" layer="95"/>
</segment>
</net>
<net name="S2A1" class="0">
<segment>
<pinref part="IC2" gate="G$1" pin="1A"/>
<wire x1="35.56" y1="106.68" x2="43.18" y2="106.68" width="0.1524" layer="91"/>
<label x="43.18" y="106.68" size="1.778" layer="95"/>
</segment>
<segment>
<pinref part="STEPPER_2" gate="1" pin="2"/>
<wire x1="170.18" y1="127" x2="177.8" y2="127" width="0.1524" layer="91"/>
<label x="177.8" y="127" size="1.778" layer="95"/>
</segment>
</net>
<net name="S2B1" class="0">
<segment>
<pinref part="IC2" gate="G$1" pin="1B"/>
<wire x1="35.56" y1="104.14" x2="43.18" y2="104.14" width="0.1524" layer="91"/>
<label x="43.18" y="104.14" size="1.778" layer="95"/>
</segment>
<segment>
<pinref part="STEPPER_2" gate="1" pin="1"/>
<wire x1="170.18" y1="124.46" x2="177.8" y2="124.46" width="0.1524" layer="91"/>
<label x="177.8" y="124.46" size="1.778" layer="95"/>
</segment>
</net>
<net name="S3B2" class="0">
<segment>
<pinref part="IC3" gate="G$1" pin="2B"/>
<wire x1="35.56" y1="78.74" x2="43.18" y2="78.74" width="0.1524" layer="91"/>
<label x="43.18" y="78.74" size="1.778" layer="95"/>
</segment>
<segment>
<pinref part="STEPPER_3" gate="1" pin="4"/>
<wire x1="170.18" y1="114.3" x2="177.8" y2="114.3" width="0.1524" layer="91"/>
<label x="177.8" y="114.3" size="1.778" layer="95"/>
</segment>
</net>
<net name="S3A2" class="0">
<segment>
<pinref part="IC3" gate="G$1" pin="2A"/>
<wire x1="35.56" y1="76.2" x2="43.18" y2="76.2" width="0.1524" layer="91"/>
<label x="43.18" y="76.2" size="1.778" layer="95"/>
</segment>
<segment>
<pinref part="STEPPER_3" gate="1" pin="3"/>
<wire x1="170.18" y1="111.76" x2="177.8" y2="111.76" width="0.1524" layer="91"/>
<label x="177.8" y="111.76" size="1.778" layer="95"/>
</segment>
</net>
<net name="S3A1" class="0">
<segment>
<pinref part="IC3" gate="G$1" pin="1A"/>
<wire x1="35.56" y1="73.66" x2="43.18" y2="73.66" width="0.1524" layer="91"/>
<label x="43.18" y="73.66" size="1.778" layer="95"/>
</segment>
<segment>
<pinref part="STEPPER_3" gate="1" pin="2"/>
<wire x1="170.18" y1="109.22" x2="177.8" y2="109.22" width="0.1524" layer="91"/>
<label x="177.8" y="109.22" size="1.778" layer="95"/>
</segment>
</net>
<net name="S3B1" class="0">
<segment>
<pinref part="IC3" gate="G$1" pin="1B"/>
<wire x1="35.56" y1="71.12" x2="43.18" y2="71.12" width="0.1524" layer="91"/>
<label x="43.18" y="71.12" size="1.778" layer="95"/>
</segment>
<segment>
<pinref part="STEPPER_3" gate="1" pin="1"/>
<wire x1="170.18" y1="106.68" x2="177.8" y2="106.68" width="0.1524" layer="91"/>
<label x="177.8" y="106.68" size="1.778" layer="95"/>
</segment>
</net>
<net name="L1" class="0">
<segment>
<pinref part="M1" gate="G$1" pin="D8"/>
<wire x1="78.74" y1="104.14" x2="68.58" y2="104.14" width="0.1524" layer="91"/>
<label x="66.04" y="104.14" size="1.778" layer="95"/>
</segment>
<segment>
<pinref part="LIMIT_1_2" gate="1" pin="3"/>
<wire x1="175.26" y1="86.36" x2="180.34" y2="86.36" width="0.1524" layer="91"/>
<label x="180.34" y="86.36" size="1.778" layer="95"/>
</segment>
</net>
<net name="L2" class="0">
<segment>
<pinref part="M1" gate="G$1" pin="D9"/>
<wire x1="78.74" y1="101.6" x2="68.58" y2="101.6" width="0.1524" layer="91"/>
<label x="66.04" y="101.6" size="1.778" layer="95"/>
</segment>
<segment>
<pinref part="LIMIT_1_2" gate="1" pin="4"/>
<wire x1="160.02" y1="86.36" x2="152.4" y2="86.36" width="0.1524" layer="91"/>
<label x="152.4" y="86.36" size="1.778" layer="95"/>
</segment>
</net>
<net name="L3" class="0">
<segment>
<pinref part="M1" gate="G$1" pin="D10"/>
<wire x1="78.74" y1="99.06" x2="68.58" y2="99.06" width="0.1524" layer="91"/>
<label x="66.04" y="99.06" size="1.778" layer="95"/>
</segment>
<segment>
<pinref part="LIMIT_3_4" gate="1" pin="3"/>
<wire x1="175.26" y1="71.12" x2="180.34" y2="71.12" width="0.1524" layer="91"/>
<label x="180.34" y="71.12" size="1.778" layer="95"/>
</segment>
</net>
<net name="L4" class="0">
<segment>
<pinref part="M1" gate="G$1" pin="D11/MOSI"/>
<wire x1="78.74" y1="96.52" x2="68.58" y2="96.52" width="0.1524" layer="91"/>
<label x="66.04" y="96.52" size="1.778" layer="95"/>
</segment>
<segment>
<pinref part="LIMIT_3_4" gate="1" pin="4"/>
<wire x1="160.02" y1="71.12" x2="152.4" y2="71.12" width="0.1524" layer="91"/>
<label x="152.4" y="71.12" size="1.778" layer="95"/>
</segment>
</net>
</nets>
</sheet>
</sheets>
<errors>
<approved hash="204,1,78.74,121.92,M1,GND.1,,,,"/>
<approved hash="204,1,116.84,96.52,M1,3V3,,,,"/>
<approved hash="113,1,167.598,147.61,SV1,,,,,"/>
</errors>
</schematic>
</drawing>
<compatibility>
<note version="8.2" severity="warning">
Since Version 8.2, EAGLE supports online libraries. The ids
of those online libraries will not be understood (or retained)
with this version.
</note>
<note version="8.3" severity="warning">
Since Version 8.3, EAGLE supports URNs for individual library
assets (packages, symbols, and devices). The URNs of those assets
will not be understood (or retained) with this version.
</note>
<note version="8.3" severity="warning">
Since Version 8.3, EAGLE supports the association of 3D packages
with devices in libraries, schematics, and board files. Those 3D
packages will not be understood (or retained) with this version.
</note>
</compatibility>
</eagle>
